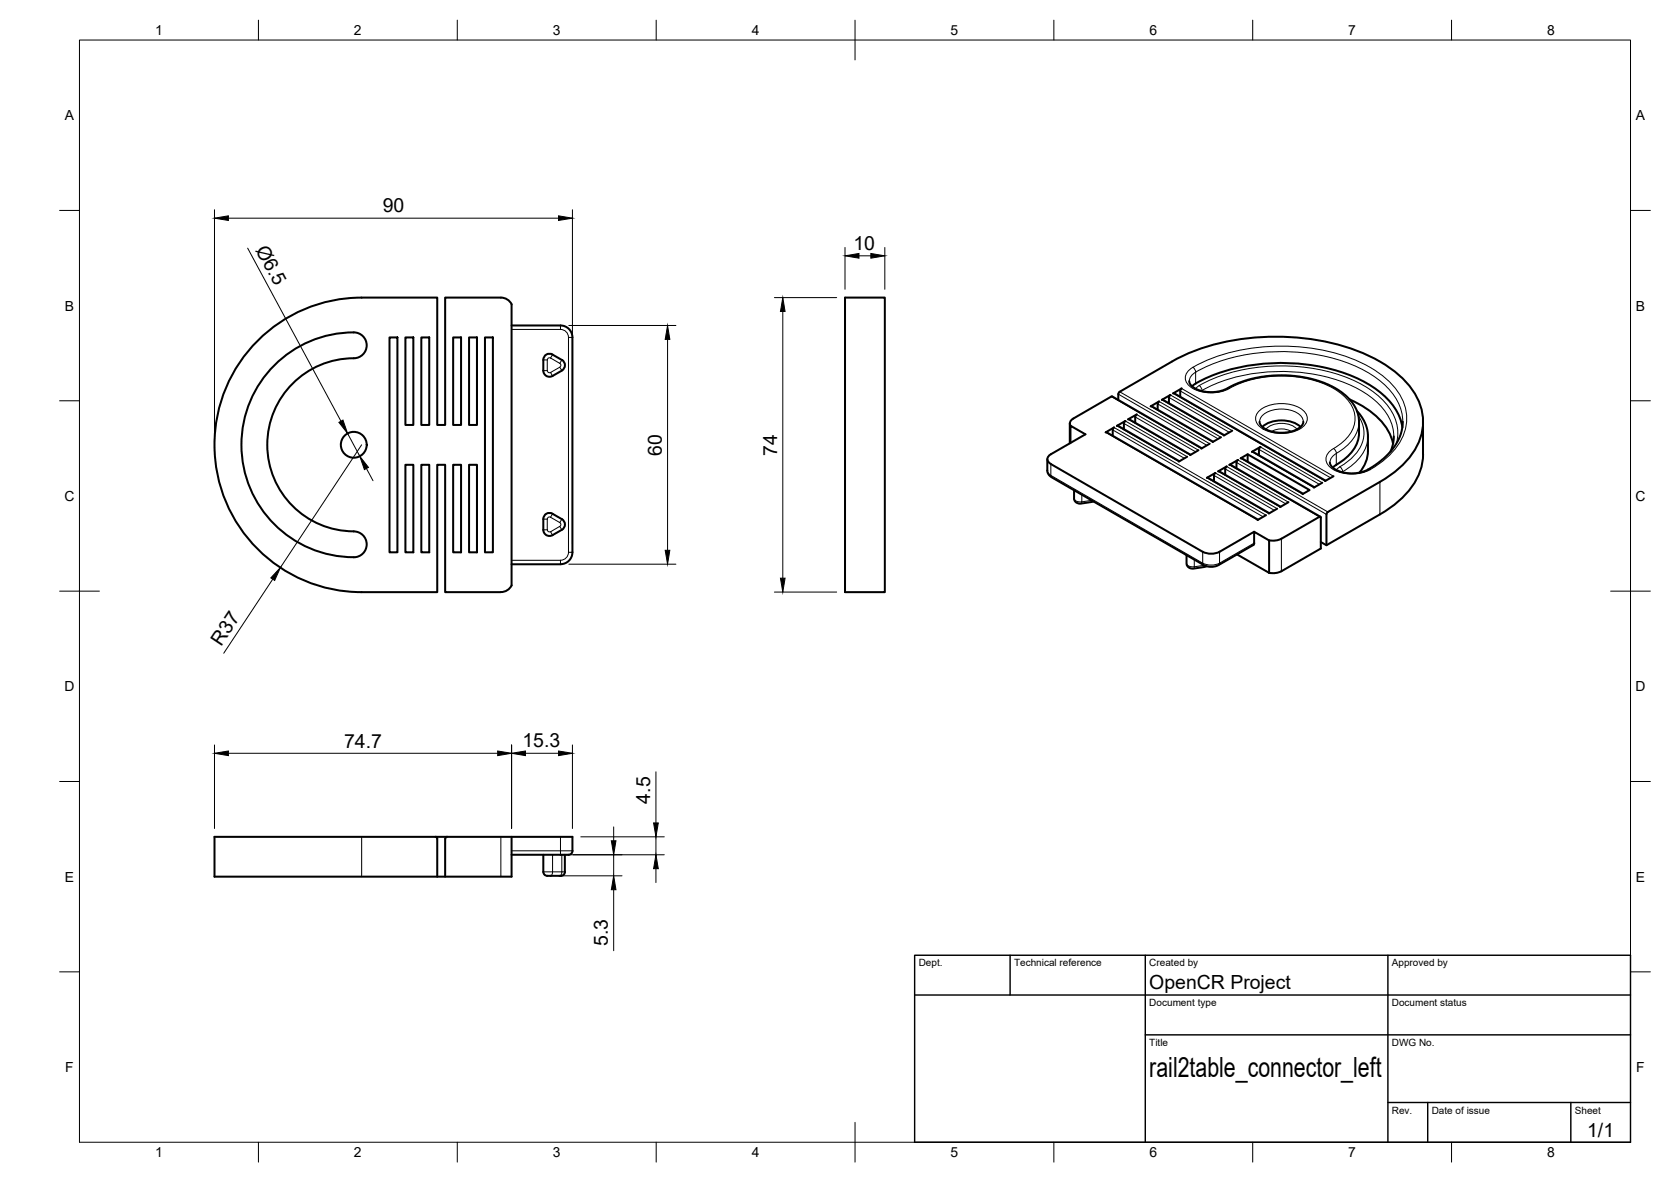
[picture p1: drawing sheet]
<svg xmlns="http://www.w3.org/2000/svg" width="420mm" height="297mm" viewBox="0 0 420 297" stroke-linecap="round" stroke-linejoin="round" font-family="sans-serif">
<!-- layer: Visible -->
<g fill="none" stroke="#000" stroke-width=".51">
<path d="M128.6 76.5v70.6M128.6 76.5a3 3 0 0 0-2.7-1.7h-14v32h-2v-32h-19a37 37 0 0 0-37 37 37 37 0 0 0 37 37h19v-32h2v32h14.1a3 3 0 0 0 2.6-1.7M212.5 74.8h10v74h-10zM97.9 84.8h2v54h-2zM101.9 84.8h2v22h-2zM105.9 84.8h2v22h-2zM113.9 84.8h2v22h-2zM117.9 84.8h2v22h-2zM121.9 84.8h2v54h-2zM128.6 81.8h12.3a2.99 2.99 0 0 1 3 3v54a2.99 2.99 0 0 1-3 3M138.9 89.1l2.4 1.3a1.56 1.56 0 0 1 0 2.7M138.9 89.1a1.56 1.56 0 0 0-2.3 1.4v2.6a1.56 1.56 0 0 0 2.3 1.4l2.4-1.4"/>
<path d="M279.4 99.7l-9.5 5.5a1.31 1.31 0 0 0-.7 1.8M279.4 99.7l.3-.1 22.5 13.1M293.9 99.9v1.4M294.3 99.3l-2.2 1.2M294.3 99.2l-.4 .7M295 98.9l2.1-1.3-.3 .6v1.5M295 98.8h.2l38.1 22M299 95.8l.4 1 1.4 1 2.1 .6 2.1 .1 2.5-.4 3.9-1.8 4-1.3 4.5-.6h4.9l4.1 .6 3.5 1 3 1.4 2.4 1.6a9.2 9.2 0 0 1 3.9 7v2.8M299.8 97.1l.1-.2a41.8 41.8 0 0 1 23.3-5.7 42.5 42.5 0 0 1 21.9 6 15.7 15.7 0 0 1 7.5 10.2M101.9 116.8h2v22h-2zM105.9 116.8h2v22h-2zM113.9 116.8h2v22h-2z"/>
<path d="M117.9 116.8h2v22h-2zM263.3 115.4l.1 3.3 .9 1.2 39.1 22.4 1.5 .1 1.3-.3 9-5.2 .1-.2v-3.1l3.8 2.2v8.2M269 106.4v5M269.2 111.3v-4.3l3.7 2.1-8.7 5.1a1.29 1.29 0 0 0-.8 1.2 1.29 1.29 0 0 0 .8 1.2l38.8 22.3 1.9 .2 1.2-.2 9.2-5.3M278 108.6h.3l38 22M279.8 108l.3-.6-2.1 1.3M279.8 108v1.5M280.9 107h.2l15.4 8.9M281.2 100.5v-1.5l.3-.5 13.1-7.6a56.6 56.6 0 0 1 34.8-5.7 44.8 44.8 0 0 1 21.3 8.2 16.2 16.2 0 0 1 7.1 13.4 16.7 16.7 0 0 1-7.1 11.8l-3.7 2.5M283 105.8l-2.2 1.2M283 105.8l-.4 .6v1.5M283.9 105.4l15.5 8.9"/>
<path d="M283.9 105.4h-.2M285.8 104.2l-2.1 1.2M285.8 104.2l-.3 .6-.1 1.4M291.4 100.9l-2.1 1.2h.3l15.4 8.9M291.5 100.9l-.4 .6v1.5M292.2 100.5l.2-.1 15.4 9M298.5 114.8l-2.1 1.2M301.3 113.1l-2.1 1.3M304.2 111.5l-2.2 1.2M305.2 119.5l.4-.6-2.1 1.2 .2-.1 15.5 9M305.2 119.5v1.4M306.5 118.4l15.5 8.9"/>
<path d="M307 109.9l-2.1 1.2M308.1 117.8v1.5M308.4 117.2l-2.1 1.2h.3M308.4 117.2l-.3 .6M309.1 116.8h.3l22.6 13.1M309.8 108.2l-2.1 1.3M310.9 116.2v1.5M310.9 116.2l.4-.6-2.2 1.2M313.7 114.2v1.8M315 113.5l15.5 9M316.7 106l.3 .9 .9 .8 1.5 .7 2.2 .3 2.3-.1 2-.6 1.3-.9 .5-1.1M316.9 112.3l-2.1 1.3 .2-.1"/>
<path d="M316.9 112.3l-.3 .6-.1 1.5M317.4 107.3a7.9 7.9 0 0 1 9.6 0M335.3 119.7l-2.1 1.2M336 116.8l-.9 .7M339.3 100.4a19.3 19.3 0 0 1 10.3 9.1l.7 2M341.2 103.3l1 1.3 1 1.7a7.8 7.8 0 0 1 .8 3.4v3.6a8.5 8.5 0 0 1-2.2 5.5M341.7 108.8a9.7 9.7 0 0 1-5.7 8M350.5 109.7a9.3 9.3 0 0 1-.9 3.8M352.7 106l-.1 1.4-.4 1.8-1.6 3-2.6 3-2.5 1.8a8.7 8.7 0 0 1-10.6 .3l-.5-1.1M357.8 106v8.1a16.1 16.1 0 0 1-6.8 12.4l-4 2.8-13.5 7.7-1.4-.8M89 133.5a21.8 21.8 0 0 1-21.8-22.1 21.8 21.8 0 0 1 22.4-21.4 3.2 3.2 0 0 0 2.6-3.5 3.2 3.2 0 0 0-3.2-3 28.2 28.2 0 0 0-28.3 28.6 28.2 28.2 0 0 0 28.9 27.9 3.2 3.2 0 0 0 2.6-3.5 3.2 3.2 0 0 0-3.2-3M137.1 129.3a1.51 1.51 0 0 1 1.8-.2l2.4 1.4a1.55 1.55 0 0 1 0 2.6l-2.4 1.4a1.56 1.56 0 0 1-2.3-1.4v-2.7z"/>
<path d="M270.1 123.2v2.3l.7 .9 1 .2 3.2-.6M298.3 139.5l.1 2.4 .7 .9 1.1 .1 3.1-.6M311 139.3l8.1 4.7M318.3 129.5l-2.1 1.2M321.1 127.8l-2.1 1.3M324 126.2l-2.1 1.2M327.7 124.1l-15.5-8.9h-.2l1.7-1 15.6 9-1.8 1M331.7 129.9l-9.9 5.7-1.6 .3-1.1-.1M331.8 129.9l.1-.1 .2 .3v7.7l-9.9 5.8M332.5 121.3l-2.2 1.2M347 121.1l-13.3 7.7-.2 .5v7.7M128.6 141.8h12.3"/>
<path d="M322.2 143.5l-1.4 .5h-1.7M109.4 210.3l.5 .2v.3M109.9 210.8v9.5M111.9 210.8v9.5M112.4 210.3l-.4 .2v.3M128.6 210.3v10h-74.7v-10h90v3.5a1.5 1.5 0 0 1-1.9 1h-13.4M136.6 219.1a1.47 1.47 0 0 0 1.8 1h2.6a1.01 1.01 0 0 0 1-1M136.6 214.8v4.3M142 214.8v4.3"/>
<circle cx="89" cy="111.8" r="3.2"/>
</g>
<!-- layer: Visible Narrow -->
<g fill="none" stroke="#000" stroke-width=".25">
<path d="M128.6 82.8h12.3M136.6 93.1h1M136.6 90.5h1M137.6 90.5v2.6M137.6 93.1l.3 .5h.5M138.4 90l2.4 1.3M138.4 90h-.5l-.3 .4M138.9 89.1l-.5 .9M140.8 91.3l.2 .5-.2 .4M140.9 81.8v1M140.9 82.8a2 2 0 0 1 2 2M141.3 93.1l-.5-.8-2.4 1.3 .5 .9"/>
<path d="M141.3 90.5l-.5 .8M142.9 84.8h1M142.9 84.8v54M279.4 99.7l22.6 13M281.2 99l22.3 12.9M281.5 98.5l22.7 13M293.9 99.9l15.2 8.8M294.3 99.3l15.5 8.9M295 98.9l38.2 22M296.8 98.2l37.8 21.9M297.1 97.6l38.2 22.1M299.9 92.3a49 49 0 0 1 32.5-4.3 34.5 34.5 0 0 1 17 8 11.8 11.8 0 0 1 2.2 15.7 20.5 20.5 0 0 1-7.1 6.3h-.5"/>
<path d="M299.9 92.3a2.81 2.81 0 0 0-1.9 2.7 2.81 2.81 0 0 0 1.9 2.6 10.2 10.2 0 0 0 9.2 0M299.9 92.3l.5 .5 .3 .7M300.6 93.5v2.9M300.6 93.5a47.4 47.4 0 0 1 31.4-4.2 32.1 32.1 0 0 1 17.2 8.4 12.4 12.4 0 0 1 3.5 8.3M300.7 93.5l-1.2 1.1-.5 1.2M301.5 96.9a45.9 45.9 0 0 1 32-3.6 27.9 27.9 0 0 1 15.2 8.4 10.7 10.7 0 0 1 2.4 9.7M301.5 96.9l.5 .5 .2 .7M301.5 96.9l-.9 .8M302.2 98.1a44.5 44.5 0 0 1 32.8-3 24.3 24.3 0 0 1 13.5 8.7 10.6 10.6 0 0 1 2 5.9M302.2 98.1l-.1 .1M302.2 98.1v.2M308.6 97.6h.5"/>
<path d="M309.1 97.6a29 29 0 0 1 26.2 0 9.8 9.8 0 0 1 5.4 7 8 8 0 0 1-4.1 7.3l-1.3 .8M263.4 118.2a1.49 1.49 0 0 0 .8 1.3M264.2 119.5l.2 .4M264.2 119.5l38.2 22M264.2 116.6v2.9M278 108.7l38.2 22M279.8 108l37.8 21.9M280.1 107.4l38.2 22.1M280.8 107l15.6 9M282.6 106.4l15.2 8.8M283 105.8l15.5 9M283.7 105.4l15.5 9"/>
<path d="M285.4 104.8l15.2 8.7M285.8 104.2l15.5 8.9M289.3 102.1l15.6 9M291.1 101.5l15.2 8.8M291.4 100.9l15.6 9M292.1 100.5l15.6 9M305.2 119.5l15.2 8.8M305.6 118.9l15.5 8.9M306.3 118.5l15.6 8.9M308.1 117.8l15.2 8.8M308.4 117.2l15.6 9M309.1 116.8l22.6 13.1"/>
<path d="M310.9 116.2l22.6 13.1M311.3 115.6l22.6 13.1M312 115.2l15.5 9M314.8 113.5l15.5 9M316.5 112.9l15.2 8.8M316.7 106a3.4 3.4 0 0 1 2.7-2.8 7.4 7.4 0 0 1 8 1.7l.3 1.1M316.9 103a9.7 9.7 0 0 1 10.7 0 2.71 2.71 0 0 1 1.1 2.7 2.71 2.71 0 0 1-1.9 2.1 9.9 9.9 0 0 1-9.9-.5 2.56 2.56 0 0 1 0-4.3zM316.9 112.3l15.6 9M318.3 107.9a5.9 5.9 0 0 1 7.8 0M319.8 108.4a5 5 0 0 1 4.9 0M335.3 112.7a2.81 2.81 0 0 0-1.9 2.7 2.81 2.81 0 0 0 1.9 2.6 10.2 10.2 0 0 0 9.2 0M335.3 112.7l.5 .5 .2 .7-1.2 1.1-.4 1.2"/>
<path d="M336 114v2.8M336.9 117.3l.7 .9v.3l-.1 .1M336.9 117.3l-.9 .8M341.6 104.5a7.7 7.7 0 0 1-1.3 10.3l-2.1 1.7-1.3 .8M341.7 106a9.7 9.7 0 0 1-5.7 7.9M344 109.7a10.3 10.3 0 0 1-5.3 8.2l-1.1 .8M136.6 133.1h1M136.6 130.5h1M137.6 130.5v2.6M137.6 133.1l.3 .5h.5M138.4 130l2.4 1.3M138.4 130h-.5l-.3 .4"/>
<path d="M138.9 129.1l-.5 .9M140.8 131.3l.2 .5-.2 .5M141.3 133.1l-.5-.8-2.4 1.3 .5 .9M141.3 130.5l-.5 .8M142.9 138.8a2 2 0 0 1-2 2M142.9 138.8h1M270.1 125.2a1.57 1.57 0 0 0 1.9 .9M272 126.1l-.1 .4M272 124.3v1.8M274.5 125.7l-2.5 .4M274.6 125.8l-.1 .3M302.4 138.7v2.8"/>
<path d="M303.5 120.1l15.5 9M306.6 138.7v2.8M315.3 136.5l-8.7 5M322.2 135.4v8.2M347 121.1v8.2M128.6 140.8h12.3M140.9 140.8v1M298.3 141.6a1.57 1.57 0 0 0 2 .8M300.3 140.6v1.8M300.3 142.4l-.1 .5M302.4 141.5l.2 .5M302.4 141.5l1.2 .4 1.3 .1 1.8-.5"/>
<path d="M302.8 142.1l-2.5 .3M302.9 142.1l-.1 .4M306.7 141.5l-.2 .5M90.9 210.3v10M125.9 210.3v10M128.6 213.8h12.3v1M136.6 219.1h2.3M138.9 219.1h2.4M138.9 214.8v4.3M138.9 219.1a.9 .9 0 0 1-.5 1M140.9 210.3v3.5h3M141.3 219.1h.7"/>
<path d="M141.3 214.8v4.3M141.3 219.1a.9 .9 0 0 1-.5 1"/>
</g>
<!-- layer: BORDER -->
<g fill="none" stroke="#000" stroke-width=".25">
<path d="M20 10.1h390v276.9h-390zM65 5.1v5M115 5.1v5M165 5.1v5M215 5.1v10M265 5.1v5M315 5.1v5M365 5.1v5M15 52.9h5M410 52.9h5M15 100.7h5M410 100.7h5"/>
<path d="M15 148.6h10M405 148.6h10M15 196.4h5M410 196.4h5M15 244.2h5M410 244.2h5M65 287v5M115 287v5M165 287v5M215 282.1v9.9M265 287v5M315 287v5"/>
<path d="M365 287v5"/>
</g>
<!-- layer: TITLEBLOCK -->
<path d="M230 240.1h180v46.9h-180zM230 250h180M254 240.1v9.9M288 240.1v46.9M349 240.1v46.9M288 260.1h122M349 277.1h61M359 277.1v9.9M395 277.1v9.9" fill="none" stroke="#000" stroke-width=".36"/>
<!-- layer: FD_Dimensions -->
<g fill="none" stroke="#000" stroke-width=".25">
<path d="M53.9 52.7v57M57.4 54.8h83M143.9 52.7v84M62.3 62.4l23.4 43.4M194.7 74.8h15.7M196.8 78.3v67M212.5 62.2v10.5M216 64.3h3M222.5 62.2v10.5M143 81.8h26.9M167.9 85.3v53M87.4 108.9l3.1 5.7"/>
<path d="M90.9 111.8l-20.4 30.8M92.1 117.7l1.7 3.1M68.6 145.5l-12.3 18.7M143 141.8h26.9M194.7 148.8h15.7M53.9 187.2v21M57.4 189.3h67.7M128.6 187.2v21M132.1 189.3h8.3M143.9 187.2v21M164.9 194v12.8M141 214.8h26"/>
<path d="M146 210.3h21M154.3 207.8v3.5M154.3 214.8v5.3M164.9 210.3v4.5M164.9 218.3v3.5M140.5 220.1h15.9M154.3 223.6v15.3"/>
</g>
<g fill="#000" stroke="#000" stroke-width=".25">
<path d="M53.9 54.8l3.5-.6v1.2zM140.4 54.2l3.5 .6-3.5 .6zM196.8 74.8l.6 3.5h-1.2zM212.5 64.3l3.5-.6v1.2zM219 63.7l3.5 .6-3.5 .6zM167.9 81.8l.5 3.5h-1.1zM85.2 106.1l1-.5 1.2 3.3zM90.5 114.6l2.1 2.9-1 .5zM167.3 138.3h1.1l-.5 3.5zM70.5 142.6l-1.4 3.3-1-.7zM196.2 145.3h1.2l-.6 3.5zM53.9 189.3l3.5-.6v1.2z"/>
<path d="M125.1 188.7l3.5 .6-3.5 .6zM128.6 189.3l3.5-.6v1.2zM140.4 188.7l3.5 .6-3.5 .6zM153.7 211.3h1.2l-.6 3.5zM164.9 214.8l.6 3.5h-1.2zM164.3 206.8h1.2l-.6 3.5zM154.3 220.1l.6 3.5h-1.2z"/>
</g>
<text font-size="7" x="289" y="270.6">rail2table_connector_left</text>
<g font-size="4.9">
<text x="96.2" y="53.4">90</text>
<text x="64.2" y="62.7" transform="rotate(62 64.2 62.7)">Ø6.5</text>
<text x="214.6" y="62.8">10</text>
<text x="166.4" y="114.5" transform="rotate(-90 166.4 114.5)">60</text>
<text x="195.4" y="114.5" transform="rotate(-90 195.4 114.5)">74</text>
<text x="55.6" y="162.5" transform="rotate(-56 55.6 162.5)">R37</text>
<text x="86.5" y="187.9">74.7</text>
<text x="131.4" y="187.8">15.3</text>
<text x="163.5" y="202" transform="rotate(-90 163.5 202)">4.5</text>
<text x="152.8" y="237.7" transform="rotate(-90 152.8 237.7)">5.3</text>
<text x="289" y="248.5">OpenCR Project</text>
<text x="399.1" y="285.7">1/1</text>
</g>
<g font-size="3.5">
<text x="39" y="8.8">1</text>
<text x="89" y="8.8">2</text>
<text x="139" y="8.8">3</text>
<text x="189" y="8.8">4</text>
<text x="239" y="8.8">5</text>
<text x="289" y="8.8">6</text>
<text x="339" y="8.8">7</text>
<text x="389" y="8.8">8</text>
<text x="16.3" y="30.2">A</text>
<text x="411.3" y="30.2">A</text>
<text x="16.3" y="78">B</text>
<text x="411.3" y="78">B</text>
<text x="16.2" y="125.9">C</text>
<text x="411.2" y="125.9">C</text>
<text x="16.2" y="173.7">D</text>
<text x="411.2" y="173.7">D</text>
<text x="16.3" y="221.6">E</text>
<text x="411.3" y="221.6">E</text>
<text x="16.4" y="269.4">F</text>
<text x="411.4" y="269.4">F</text>
<text x="39" y="290.8">1</text>
<text x="89" y="290.8">2</text>
<text x="139" y="290.8">3</text>
<text x="189" y="290.8">4</text>
<text x="239" y="290.8">5</text>
<text x="289" y="290.8">6</text>
<text x="339" y="290.8">7</text>
<text x="389" y="290.8">8</text>
</g>
<g font-size="2.5">
<text x="231" y="242.9">Dept.</text>
<text x="255" y="242.9">Technical reference</text>
<text x="289" y="242.9">Created by</text>
<text x="350" y="242.9">Approved by</text>
<text x="289" y="252.8">Document type</text>
<text x="350" y="252.8">Document status</text>
<text x="289" y="262.9">Title</text>
<text x="350" y="262.9">DWG No.</text>
<text x="350" y="279.9">Rev.</text>
<text x="360" y="279.9">Date of issue</text>
<text x="396" y="279.9">Sheet</text>
</g>
</svg>
